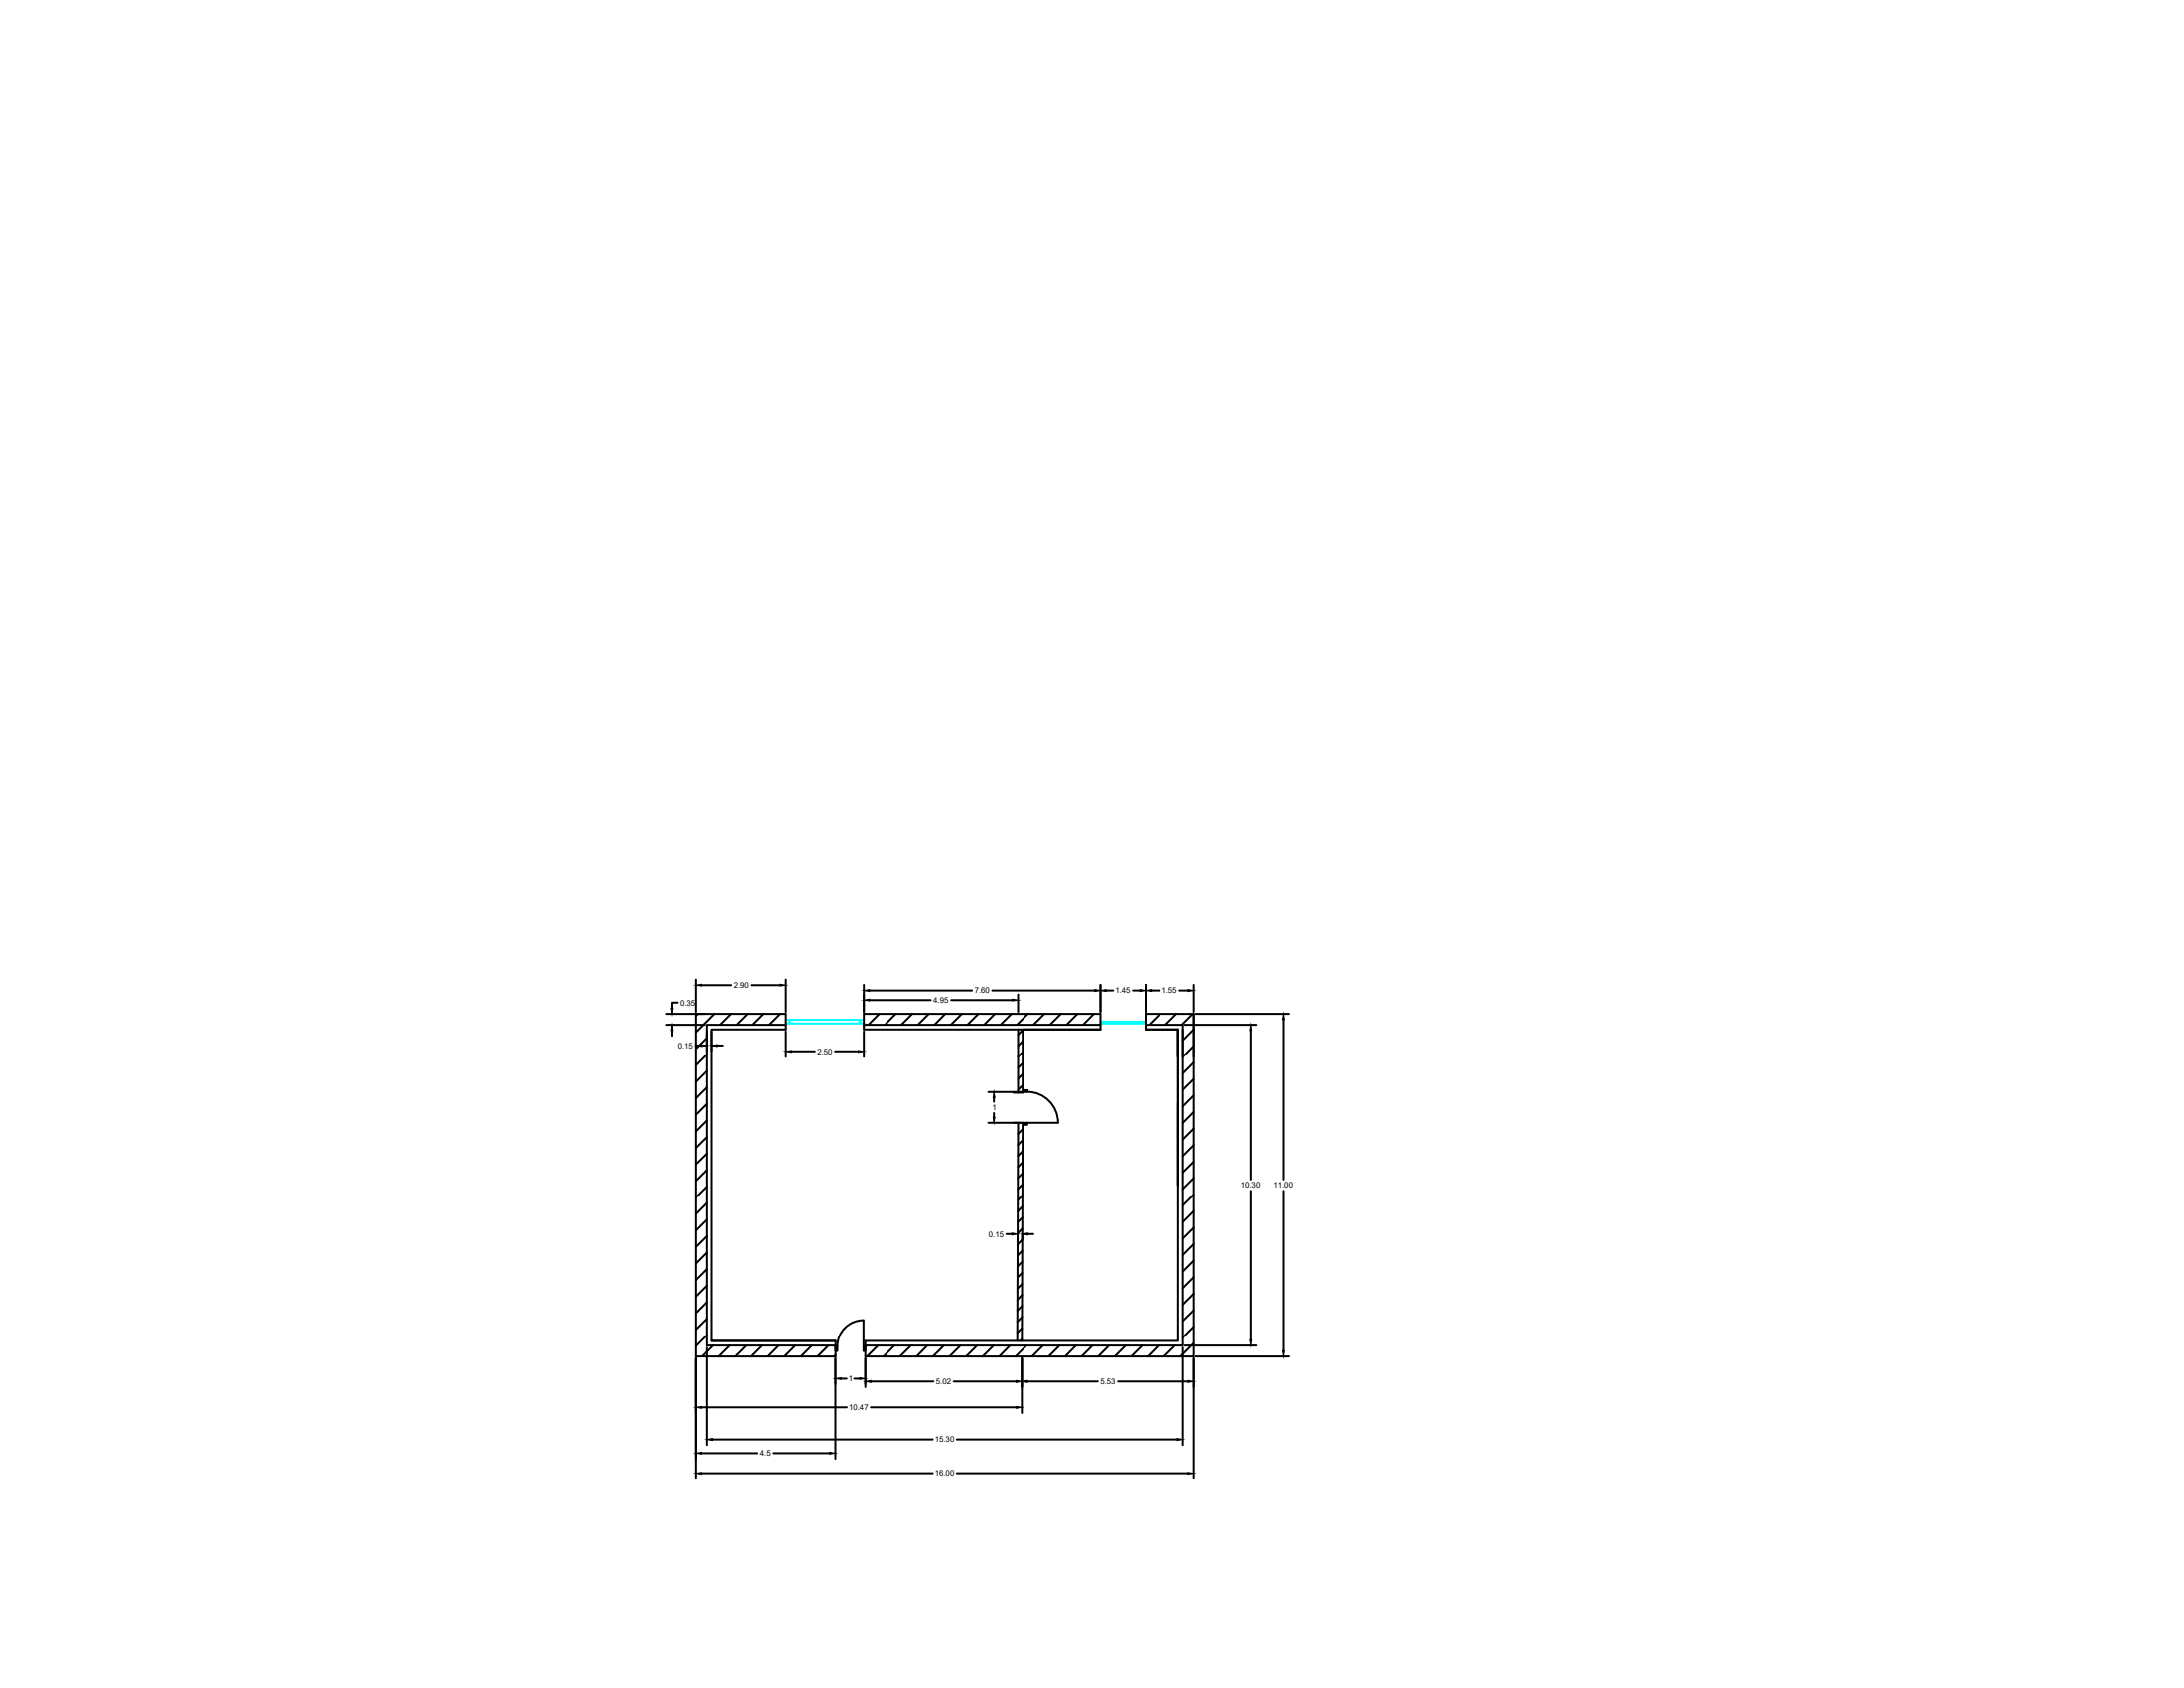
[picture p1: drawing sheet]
<svg xmlns="http://www.w3.org/2000/svg" width="279mm" height="216mm" viewBox="0 0 279 216" stroke-linecap="round" stroke-linejoin="round" font-family="sans-serif">
<!-- layer: 0 -->
<g fill="none" stroke="#000" stroke-width=".25">
<path d="M85.3 131.1h4.8M85.3 129.7h4.8M86 131.8v.7M86.7 128.2h-.7v.8M89 133.7h.7M89 129.7h11.5v2h-9.5v39.8h15.9v2h-17.9zM89 125.3v4.1M89.3 129.7l-.3 .2M89.7 126h3.8M90.4 132.8l-1.4 1.3M90.4 134.9l-1.4 1.4M90.4 137l-1.4 1.4"/>
<path d="M90.4 139.1l-1.4 1.4M90.4 131.9v2.5M91 131.9v2.5M91.4 129.7l-2.4 2.3M91.7 133.7h.7M93.5 129.7l-1.4 1.4M95.6 129.7l-1.4 1.4M96.1 126h3.7M97.7 129.7l-1.4 1.4M99.8 129.7l-1.4 1.4M100.5 131.1h-10.1v41h16.5M100.5 125.3v4.1"/>
<path d="M100.5 131.9v3.3M101.3 134.5h2.9M106.8 134.5h3M110.5 129.7h30.3v2h-30.3zM110.5 131.1h30.3M110.5 126v3.4M110.5 131.9v3.3M111.2 126.7h13.2M111.2 127.9h7.9M112.5 129.7l-1.4 1.4M114.6 129.7l-1.4 1.4M116.7 129.7l-1.4 1.4"/>
<path d="M118.8 129.7l-1.4 1.4M120.9 129.7l-1.4 1.4M121.7 127.9h7.8M123 129.7l-1.4 1.4M125.2 129.7l-1.4 1.4M126.4 139.7h4.2M126.9 126.7h13.2M127.3 129.7l-1.4 1.4M129.4 129.7l-1.4 1.4M130.2 127.2v2.2M130.2 131.7v8.1M130.8 134.6l-.6 .6"/>
<path d="M130.8 138.8l-.6 .6M130.8 131.8l-.6 .5M130.8 133.2l-.6 .6M130.8 136l-.6 .6M130.8 137.4l-.6 .6M131.5 129.7l-1.4 1.4M133.6 129.7l-1.4 1.4M135.7 129.7l-1.4 1.4M137.8 129.7l-1.4 1.4M139.9 129.7l-1.3 1.4M140.8 131.7h-10v8.1h-1.2M140.8 131l-.1 .1"/>
<path d="M140.8 126v3.4M141.5 126.7h.9M144.9 126.7h.9M146.6 131.1h4.7v4.1l1.4-1.4M146.6 126v3.4M147.3 126.7h1.1M148.4 129.7l-1.4 1.4M150.5 129.7l-1.4 1.4M150.9 126.7h1.1M151.3 131.7v40.4h-40.6M151.6 131.1h9.1M152.6 129.7l-1.4 1.4"/>
<path d="M152.7 129.7v43.8h-42v-2h40v-39.8M152.7 135.2v-5.5h-6.1v2h4.1v19.9v-10.6M152.7 131.7l-1.4 1.4M152.7 135.9l-1.4 1.4M152.7 138l-1.4 1.4M152.7 126v3.4M153 129.7h11.8M160 131.8v19.1M164.1 130.4v20.5M90.4 141.2l-1.4 1.4M90.4 143.3l-1.4 1.4M90.4 145.4l-1.4 1.4"/>
<path d="M90.4 147.5l-1.4 1.4M90.4 149.6l-1.4 1.4M90.4 151.8l-1.4 1.4M90.4 153.9l-1.4 1.4M90.4 156l-1.4 1.4M90.4 158.1l-1.4 1.4M126.4 143.6h4.4l-.1 27.9M127.1 140.4v.5M127.1 142.4v.5M128.7 157.8h.8M130.2 157.8v.8M130.2 143.6l-.1 27.9"/>
<path d="M130.8 157.2l-.6 .5M130.8 157.8v.8l-.6 .6M130.8 160l-.6 .6M130.8 151.5l-.6 .6M130.8 152.9l-.6 .6M130.8 154.3l-.6 .6M130.8 155.7l-.6 .6M130.8 145.9l-.6 .5M130.8 147.2l-.6 .7M130.8 148.7l-.6 .6M130.8 150.1l-.6 .6M130.8 144.4l-.6 .6"/>
<path d="M131.5 157.8h.7M152.7 142.2l-1.4 1.4M152.7 140.1l-1.4 1.4M152.7 144.3l-1.4 1.4M152.7 146.5l-1.4 1.4M152.7 148.6l-1.4 1.4M152.7 150.7l-1.4 1.4M152.7 152.8l-1.4 1.4M152.7 154.9l-1.4 1.4M152.7 157l-1.4 1.4M152.7 159.1l-1.4 1.4M160 152.3v19.1"/>
<path d="M164.1 152.3v20.5M89 173.7v15.4M89.7 180h18.6M90.4 160.2l-1.4 1.4M90.4 162.3l-1.4 1.4M90.4 164.4l-1.4 1.4M90.4 166.6l-1.4 1.4M90.4 168.7l-1.4 1.3M90.4 170.8l-1.4 1.4M90.4 172.4v12.4M91 171.5h15.9M91.2 172.1l-1.4 1.4"/>
<path d="M93.3 172.1l-1.4 1.4M95.4 172.1l-1.4 1.4M97.5 172.1l-1.4 1.4M99.6 172.1l-1.3 1.4M101.7 172.1l-1.3 1.4M103.9 172.1l-1.4 1.4M106 172.1l-1.4 1.4M106.9 173.7v12.9M106.9 173.3l-.2 .2M107.6 176.3h.7M109.3 176.3h.7M110.7 173.7v3.7"/>
<path d="M111.4 180h18.6M111.4 176.7h8M112.3 172.1l-1.4 1.4M114.4 172.1l-1.4 1.4M116.5 172.1l-1.4 1.4M118.6 172.1l-1.3 1.4M120.8 172.1l-1.4 1.4M122 176.7h8M122.9 172.1l-1.4 1.4M125 172.1l-1.4 1.4M127.1 172.1l-1.4 1.4M129.2 172.1l-1.4 1.4"/>
<path d="M130.7 169.9l-.6 .6M130.7 171.3l-.2 .2M130.7 173.7v7M130.7 162.8l-.5 .6M130.7 164.2l-.5 .6M130.7 165.6l-.5 .6M130.7 167l-.6 .6M130.7 168.5l-.6 .6M130.8 161.4l-.6 .6M131.3 172.1l-1.4 1.4M131.4 176.7h9M133.4 172.1l-1.4 1.4"/>
<path d="M135.6 172.1l-1.4 1.4M137.6 172.1l-1.3 1.4M139.8 172.1l-1.4 1.4M141.9 172.1l-1.4 1.4M143 176.7h9M144 172.1l-1.4 1.4M146.1 172.1l-1.4 1.4M148.2 172.1l-1.4 1.4M150.3 172.1l-1.4 1.4M151.3 172.4v12.4M151.6 172.1h9.1M152.7 161.2l-1.4 1.4"/>
<path d="M152.7 163.4l-1.4 1.4M152.7 165.5l-1.4 1.4M152.7 167.6l-1.4 1.4M152.7 169.7l-1.4 1.4M152.7 171.8l-1.7 1.7M152.7 173.7v15.4M153 173.5h11.8M89.7 188.4h29.6M89.7 185.9h7.2M91.1 184.1h28.2M99 185.9h7.2M122.4 188.4h29.6"/>
<path d="M122.4 184.1h28.2"/>
</g>
<!-- layer: Windows -->
<path d="M100.5 130.4h10M100.5 130.9h10M101 130.4v.5M110 130.4v.5M140.8 130.9h5.8M140.8 130.7h5.8M141 130.7v.2M146.3 130.7v.2" fill="none" stroke="#0ff" stroke-width=".25"/>
<!-- layer: door_cad-block.com -->
<path d="M130.8 139.4h.6v.3h-.6zM131.4 139.7a3.9 3.9 0 0 1 4 3.9h-4v.3h-.6v-.3h.6M106.9 172.2h.2v.6h-.2zM107.1 172.2a3.3 3.3 0 0 1 3.4-3.3v3.3h.2v.6h-.2v-.6" fill="none" stroke="#000" stroke-width=".25"/>
<!-- layer: 0 -->
<g fill="#000" stroke="#000" stroke-width=".13">
<path d="M86 131.1l.1 .7h-.2zM85.9 129h.2l-.1 .7zM89.7 133.6l.7 .1-.7 .2zM89 126l.7-.1v.2zM91 133.7l.7-.1v.3zM99.8 125.9l.7 .1-.7 .1zM100.5 134.5l.8-.1v.2zM109.8 134.4l.7 .1-.7 .1zM110.5 126.7l.7-.1v.2zM110.5 127.9l.7-.1v.2zM129.5 127.8l.7 .1-.7 .1zM140.1 126.6l.7 .1-.7 .1z"/>
<path d="M140.8 126.7l.7-.1v.2zM145.8 126.6l.8 .1-.8 .1zM146.6 126.7l.7-.1v.2zM152 126.6l.7 .1-.7 .1zM160 131.1l.1 .7h-.2zM164.1 129.7l.2 .7h-.3zM127 142.9h.3l-.2 .7zM127.1 139.7l.2 .7h-.3zM129.5 157.7l.7 .1-.7 .2zM130.8 157.8l.7-.1v.3zM89 180l.7-.1v.2zM106.9 176.3l.7-.1v.2z"/>
<path d="M110 176.2l.7 .1-.7 .1zM110.7 176.7l.7-.1v.2zM130 176.6l.7 .1-.7 .1zM130 179.9l.7 .1-.7 .1zM130.7 176.7l.7-.1v.2zM152 176.6l.7 .1-.7 .1zM159.9 171.4h.2l-.1 .7zM164 172.8h.3l-.2 .7zM89 188.4l.7-.1v.2zM89 185.9l.7-.2v.3zM90.4 184.1l.7-.1v.2zM106.2 185.7l.7 .2-.7 .1z"/>
<path d="M150.6 184l.7 .1-.7 .1zM152 188.3l.7 .1-.7 .1z"/>
</g>
<g font-size="1">
<text x="87" y="128.6">0.35</text>
<text x="93.8" y="126.4">2.90</text>
<text x="119.4" y="128.3">4.95</text>
<text x="124.7" y="127.1">7.60</text>
<text x="142.7" y="127.1">1.45</text>
<text x="148.6" y="127.1">1.55</text>
<text x="86.7" y="134.1">0.15</text>
<text x="104.6" y="134.8">2.50</text>
<text x="126.9" y="142">1</text>
<text x="158.7" y="151.9">10.30</text>
<text x="162.9" y="151.9">11.00</text>
<text x="126.5" y="158.2">0.15</text>
<text x="108.5" y="176.7">1</text>
<text x="119.7" y="177.1">5.02</text>
<text x="140.8" y="177.1">5.53</text>
<text x="108.6" y="180.4">10.47</text>
<text x="119.6" y="184.5">15.30</text>
<text x="97.3" y="186.2">4.5</text>
<text x="119.6" y="188.8">16.00</text>
</g>
</svg>
